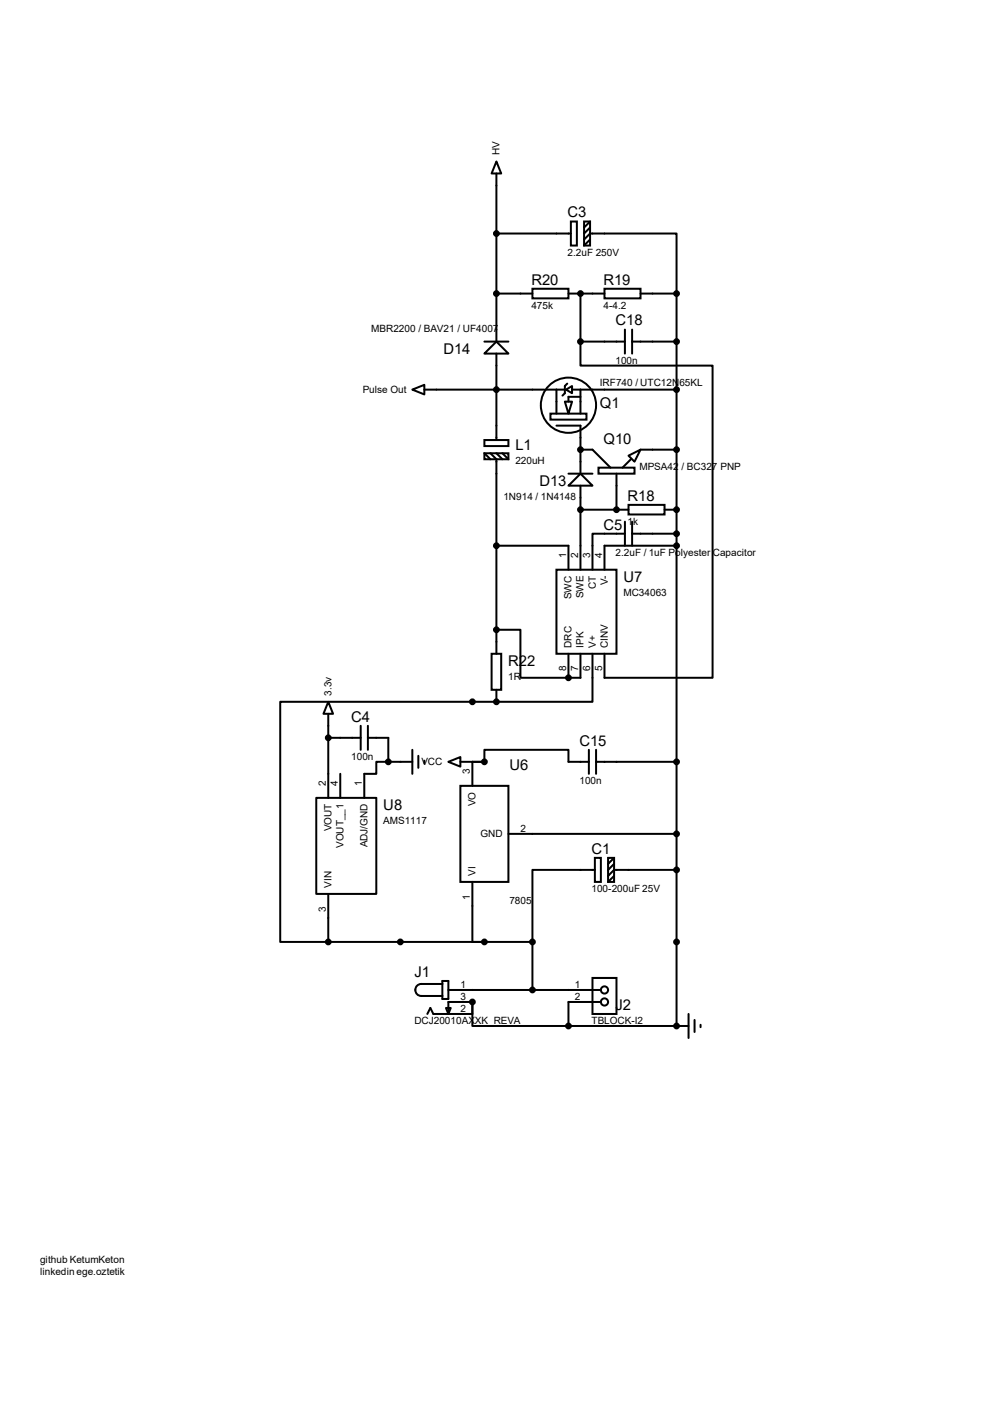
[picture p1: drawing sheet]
<svg xmlns="http://www.w3.org/2000/svg" width="210mm" height="297mm" viewBox="0 0 210 297" stroke-linecap="round" stroke-linejoin="round" font-family="sans-serif">
<g fill="none" stroke="#000" stroke-width=".42">
<path d="M105 34.2l1 2.5h-2zM105 36.7v35.6M105 49.4h15.7M120.7 46.9h1.3v5h-1.3zM123.5 46.9h1.3v5h-1.3zM123.5 50.7l1.3-1.3h18.3v12.7M124.8 46.9l-1.3 1.2M124.8 48.1l-1.3 1.3M124.8 50.7l-1.3 1.2M102.4 72.3h5.1M105 72.3l2.5 2.5h-5.1zM105 62.1h7.6"/>
<path d="M105 74.8v18.3M112.6 61.1h7.6v2h-7.6zM120.2 62.1h7.6M122.8 72.3v5h27.9v66.1h-22.9v-5.1M122.8 62.1v10.2M122.8 72.3h9.4M127.8 61.1h7.7v2h-7.7zM132.2 69.7v5.1M133.7 72.3h9.4M133.7 69.7v5.1M135.5 62.1h7.6M143.1 62.1v154.9"/>
<path d="M87.2 82.4l2.5-1v2zM89.7 82.4h25.4M102.4 93.1h5.1v1.3h-5.1zM102.4 95.9h5.1v1.3h-5.1zM102.4 95.9l1.3 1.3M103.7 95.9l1.3 1.3v41.1M105 95.9l1.3 1.3M106.3 95.9l1.2 1.3M115.4 82.4h4.1M116.4 87.5h7.6v1.3h-7.6zM117.7 90h5.1v10.2M117.7 82.4v5.1"/>
<path d="M119.5 85h1.5l-.8 2.5zM119.7 82.4l1.3-.7v1.5zM120 81.2l-.5 .5v1.5l-.5 .5M121 82.4h22.1M122.8 82.4v5.1M122.8 95.1h2.5l3.8 3.8M122.8 83.9h-2.6v1.1M126.6 98.9h7.6v1.3h-7.6zM132.9 96.4l2.6-1.3-1.3 2.6zM133.4 97.2l-1.7 1.7M135.5 95.1h7.6M105 115.4h15.2v5.1"/>
<path d="M120.2 100.2h5.1M122.8 100.2l2.5 2.5h-5.1zM122.8 102.7v17.8M122.8 107.8h10.1M130.4 100.2v7.6M132.2 112.9h-6.9v7.6M132.2 110.4v5M132.9 106.8h7.6v2h-7.6zM133.7 112.9h9.4M133.7 110.4v5M140.5 107.8h2.6M143.1 115.4h-15.3v5.1"/>
<path d="M104 138.3h2v7.6h-2zM105 133.2h5.1v10.2h10.1M117.7 120.5h12.7v17.8h-12.7zM120.2 138.3v5.1M122.8 138.3v5.1h-2.6M125.3 138.3v10.2h-20.3M69.4 148.5l1 2.5h-2zM69.4 151v17.8M69.4 156.1h6.9M76.3 153.5v5.1M77.8 156.1h4.3v5.1M77.8 153.5v5.1"/>
<path d="M87.2 158.6v5.1M88.5 159.9v2.5M105 148.5h-45.7v50.8h10.1M105 145.9v2.6M124.5 158.6v5.1M126.1 158.6v5.1M66.9 168.8h12.7v20.3h-12.7zM72 163.7v5.1M82.1 161.2h-2.5v2.5h-2.6v5.1M82.1 161.2h5.1M89.7 160.9v.5M94.8 161.2l2.6-1.1v2.1z"/>
<path d="M97.4 166.2h10.1v20.4h-10.1zM97.4 161.2h5v-2.6h17.8v2.6h4.3M99.9 161.2v5M107.5 176.4h35.6M126.1 161.2h17M69.4 199.3h43.2M69.4 189.1v10.2M99.9 186.6v12.7h2.5M112.6 199.3v10.1M125.8 181.5h1.3v5.1h-1.3zM125.8 184h-13.2v15.3M128.6 181.5h1.3v5.1h-1.3z"/>
<path d="M129.9 181.5l-1.3 1.3M129.9 182.8l-1.3 1.2M129.9 185.3l-1.3 1.3M143.1 184h-13.2l-1.3 1.3M93.6 208.2h-4.5a1.27 1.27 0 0 0-1.3 1.2 1.27 1.27 0 0 0 1.3 1.3h4.5M93.6 207.5h1.2v3.8h-1.2zM94.3 213.2h1l-.5 1.3zM94.8 209.4h32.3M99.9 212v5h20.3M99.9 212v2.5h-8.2l-.7-1.3-.6 1.3M99.9 212h-5.1v2.5M120.2 217h25.4"/>
<path d="M125.3 206.9h5.1v7.6h-5.1zM127.1 212h-6.9v5M145.6 214.5v5.1M146.9 215.8v2.5M148.2 216.8v.5"/>
<circle cx="120.2" cy="85.7" r="5.8"/>
<circle cx="127.8" cy="209.4" r=".76"/>
<circle cx="127.8" cy="212" r=".76"/>
</g>
<g fill="#000">
<circle cx="122.8" cy="62.1" r=".21"/>
<circle cx="122.8" cy="95.1" r=".21"/>
<circle cx="130.4" cy="107.8" r=".21"/>
<circle cx="143.1" cy="107.8" r=".21"/>
<circle cx="105" cy="148.5" r=".21"/>
<circle cx="120.2" cy="143.4" r=".21"/>
<circle cx="99.9" cy="212" r=".21"/>
<circle cx="143.1" cy="217" r=".21"/>
</g>
<g fill="#000" stroke="#000" stroke-width=".42">
<circle cx="105" cy="49.4" r=".51"/>
<circle cx="105" cy="62.1" r=".51"/>
<circle cx="122.8" cy="72.3" r=".51"/>
<circle cx="122.8" cy="62.1" r=".51"/>
<circle cx="143.1" cy="72.3" r=".51"/>
<circle cx="143.1" cy="62.1" r=".51"/>
<circle cx="105" cy="82.4" r=".51"/>
<circle cx="122.8" cy="95.1" r=".51"/>
<circle cx="143.1" cy="82.4" r=".51"/>
<circle cx="143.1" cy="95.1" r=".51"/>
<circle cx="105" cy="115.4" r=".51"/>
<circle cx="122.8" cy="107.8" r=".51"/>
<circle cx="130.4" cy="107.8" r=".51"/>
<circle cx="143.1" cy="115.4" r=".51"/>
<circle cx="143.1" cy="112.9" r=".51"/>
<circle cx="143.1" cy="107.8" r=".51"/>
<circle cx="105" cy="133.2" r=".51"/>
<circle cx="69.4" cy="156.1" r=".51"/>
<circle cx="99.9" cy="148.5" r=".51"/>
<circle cx="105" cy="148.5" r=".51"/>
<circle cx="120.2" cy="143.4" r=".51"/>
<circle cx="82.1" cy="161.2" r=".51"/>
<circle cx="102.4" cy="161.2" r=".51"/>
<circle cx="143.1" cy="176.4" r=".51"/>
<circle cx="143.1" cy="161.2" r=".51"/>
<circle cx="69.4" cy="199.3" r=".51"/>
<circle cx="84.7" cy="199.3" r=".51"/>
<circle cx="102.4" cy="199.3" r=".51"/>
<circle cx="112.6" cy="199.3" r=".51"/>
<circle cx="143.1" cy="199.3" r=".51"/>
<circle cx="143.1" cy="184" r=".51"/>
<circle cx="99.9" cy="212" r=".51"/>
<circle cx="112.6" cy="209.4" r=".51"/>
<circle cx="120.2" cy="217" r=".51"/>
<circle cx="143.1" cy="217" r=".51"/>
</g>
<g font-size="3.1">
<text x="120" y="46">C3</text>
<text x="112.4" y="60.2">R20</text>
<text x="127.6" y="60.2">R19</text>
<text x="130.2" y="68.8">C18</text>
<text x="93.8" y="74.9">D14</text>
<text x="126.9" y="86.3">Q1</text>
<text x="109" y="95.2">L1</text>
<text x="127.6" y="93.9">Q10</text>
<text x="114.1" y="102.8">D13</text>
<text x="132.7" y="105.9">R18</text>
<text x="127.6" y="112">C5</text>
<text x="131.9" y="123.1">U7</text>
<text x="107.5" y="140.9">R22</text>
<text x="74.3" y="152.7">C4</text>
<text x="122.6" y="157.7">C15</text>
<text x="107.7" y="162.8">U6</text>
<text x="81.1" y="171.4">U8</text>
<text x="125.1" y="180.6">C1</text>
<text x="87.6" y="206.6">J1</text>
<text x="130.2" y="213.6">J2</text>
</g>
<g font-size="2.1">
<text x="105.7" y="32.9" transform="rotate(-90 105.7 32.9)">HV</text>
<text x="120" y="54.1">2.2uF 250V</text>
<text x="112.4" y="65.3">475k</text>
<text x="127.6" y="65.3">4-4.2</text>
<text x="78.5" y="70.2">MBR2200 / BAV21 / UF4007</text>
<text x="130.2" y="77">100n</text>
<text x="76.7" y="83.2">Pulse Out</text>
<text x="126.9" y="81.6">IRF740 / UTC12N65KL</text>
<text x="109" y="98.1">220uH</text>
<text x="135.3" y="99.4">MPSA42 / BC327 PNP</text>
<text x="106.5" y="105.7">1N914 / 1N4148</text>
<text x="132.7" y="111">1k</text>
<text x="119.7" y="118" transform="rotate(-90 119.7 118)">1</text>
<text x="122.3" y="118" transform="rotate(-90 122.3 118)">2</text>
<text x="124.8" y="118" transform="rotate(-90 124.8 118)">3</text>
<text x="127.3" y="118" transform="rotate(-90 127.3 118)">4</text>
<text x="130.2" y="117.6">2.2uF / 1uF Polyester Capacitor</text>
<text x="126" y="124.6" transform="rotate(-90 126 124.6)">CT</text>
<text x="128.5" y="123.8" transform="rotate(-90 128.5 123.8)">V-</text>
<text x="120.9" y="126.7" transform="rotate(-90 120.9 126.7)">SWC</text>
<text x="123.4" y="126.6" transform="rotate(-90 123.4 126.6)">SWE</text>
<text x="131.9" y="126.1">MC34063</text>
<text x="120.9" y="137" transform="rotate(-90 120.9 137)">DRC</text>
<text x="123.4" y="137" transform="rotate(-90 123.4 137)">IPK</text>
<text x="126" y="137" transform="rotate(-90 126 137)">V+</text>
<text x="128.5" y="137" transform="rotate(-90 128.5 137)">CINV</text>
<text x="107.5" y="143.8">1R</text>
<text x="119.7" y="142" transform="rotate(-90 119.7 142)">8</text>
<text x="122.3" y="142" transform="rotate(-90 122.3 142)">7</text>
<text x="124.8" y="142" transform="rotate(-90 124.8 142)">6</text>
<text x="127.3" y="142" transform="rotate(-90 127.3 142)">5</text>
<text x="70.1" y="147.2" transform="rotate(-90 70.1 147.2)">3.3v</text>
<text x="74.3" y="160.8">100n</text>
<text x="89.1" y="161.9">VCC</text>
<text x="68.9" y="166.2" transform="rotate(-90 68.9 166.2)">2</text>
<text x="71.5" y="166.2" transform="rotate(-90 71.5 166.2)">4</text>
<text x="76.5" y="166.2" transform="rotate(-90 76.5 166.2)">1</text>
<text x="99.4" y="163.7" transform="rotate(-90 99.4 163.7)">3</text>
<text x="122.6" y="165.9">100n</text>
<text x="100.6" y="170.6" transform="rotate(-90 100.6 170.6)">VO</text>
<text x="70.1" y="175.9" transform="rotate(-90 70.1 175.9)">VOUT</text>
<text x="72.6" y="179.4" transform="rotate(-90 72.6 179.4)">VOUT__1</text>
<text x="77.7" y="179.3" transform="rotate(-90 77.7 179.3)">ADJ/GND</text>
<text x="81.1" y="174.3">AMS1117</text>
<text x="101.6" y="177.2">GND</text>
<text x="110.1" y="176">2</text>
<text x="100.6" y="185.3" transform="rotate(-90 100.6 185.3)">VI</text>
<text x="70.1" y="187.8" transform="rotate(-90 70.1 187.8)">VIN</text>
<text x="99.4" y="190.3" transform="rotate(-90 99.4 190.3)">1</text>
<text x="107.7" y="191.3">7805</text>
<text x="125.1" y="188.7">100-200uF 25V</text>
<text x="68.9" y="192.8" transform="rotate(-90 68.9 192.8)">3</text>
<text x="97.4" y="209">1</text>
<text x="121.6" y="209">1</text>
<text x="97.4" y="214.1">2</text>
<text x="97.4" y="211.6">3</text>
<text x="121.6" y="211.6">2</text>
<text x="87.6" y="216.7">DCJ20010AXXK_REVA</text>
<text x="125.1" y="216.7">TBLOCK-I2</text>
<text x="8.5" y="267.3">github KetumKeton</text>
<text x="8.5" y="269.8">linkedin ege.oztetik</text>
</g>
</svg>
